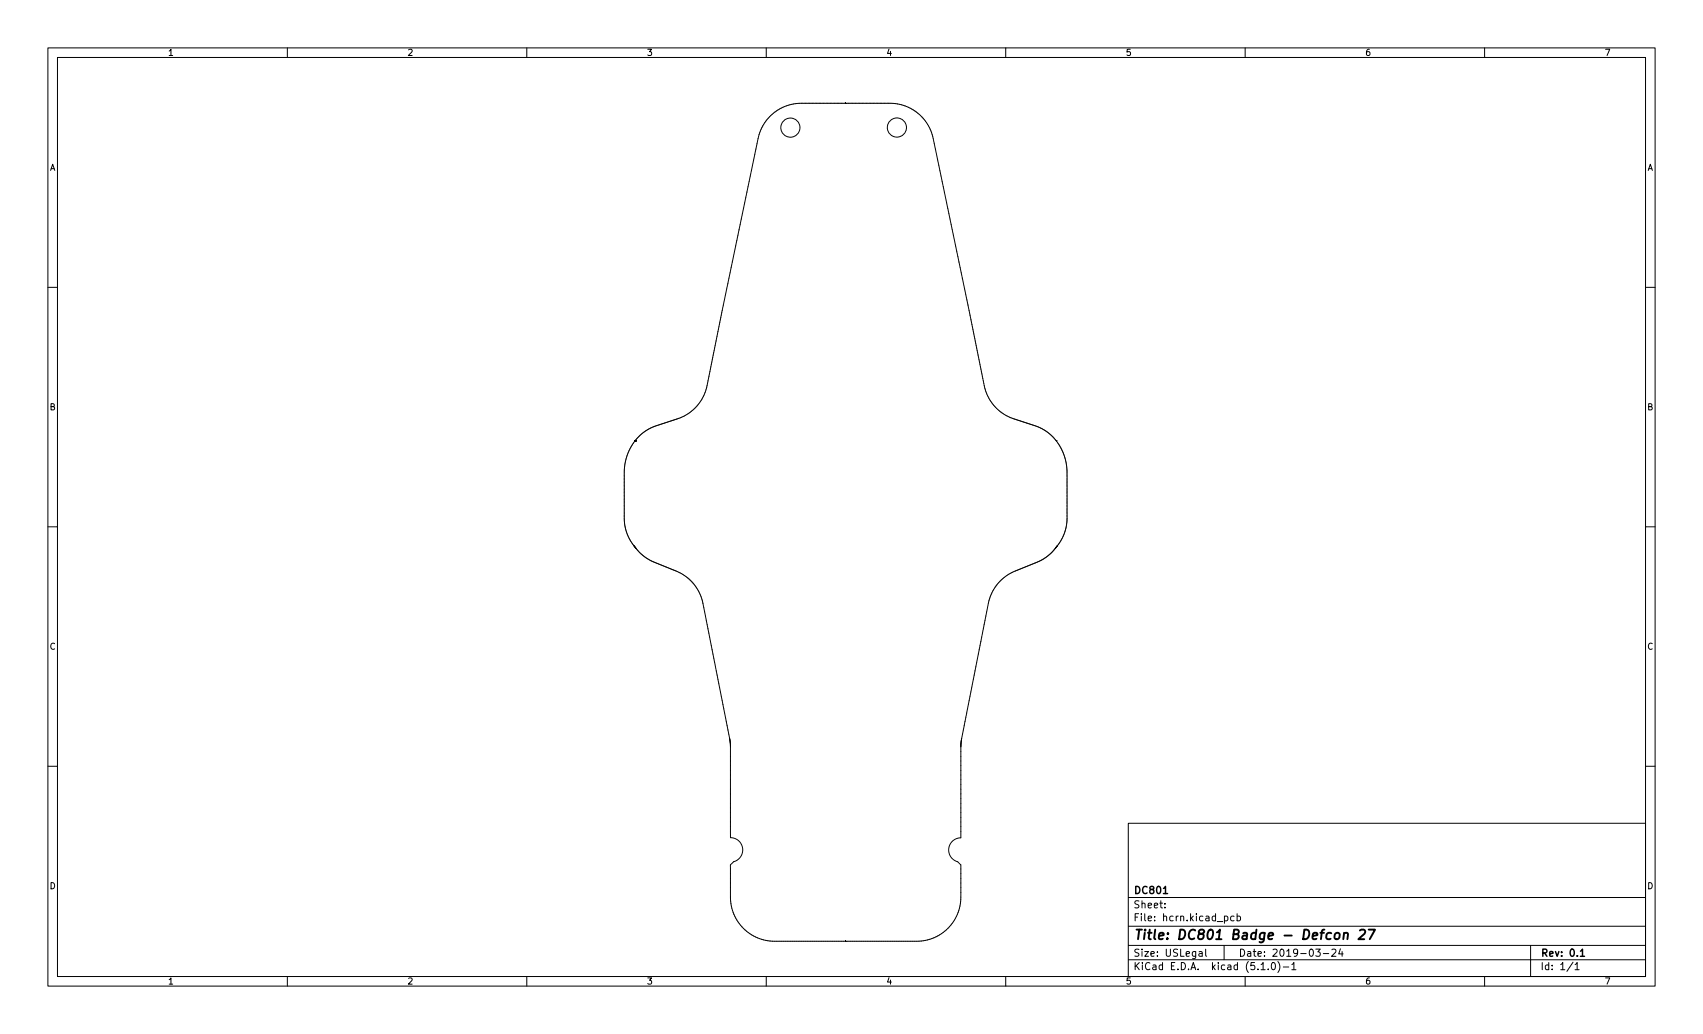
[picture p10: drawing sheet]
<svg xmlns="http://www.w3.org/2000/svg" width="356mm" height="216mm" viewBox="0 0 356 216" stroke-linecap="round" stroke-linejoin="round" font-family="sans-serif">
<g fill="none" stroke="#000" stroke-width=".21">
<path d="M10 10h335.6v195.9h-335.6zM12 12h331.6v191.9h-331.6zM60 10v2M110 10v2M160 10v2M210 10v2M260 10v2M310 10v2M10 60h2M343.6 60h2M132.6 92h.1M132.6 92l1.3-1.3 1.7-1.2 5.9-2.1a9.2 9.2 0 0 0 6.1-6.9l10.7-51.6a9.2 9.2 0 0 1 9-7.3h18.5a9.2 9.2 0 0 1 9.1 7.3l10.6 51.6a9.2 9.2 0 0 0 6.2 6.9l5.8 2.1 1.7 1.2 1.3 1.3"/>
<path d="M132.6 92l-.8 1.3-.8 1.7-.5 1.7-.2 1.8 .1 10.8 .7 2.4 1.2 2.2M220.5 92h.1M220.5 92l.9 1.3 .7 1.7 .5 1.7 .2 1.8-.1 10.8-.6 2.4-1.3 2.2M10 110h2M132.3 113.9l1.3 1.5 1.6 1.2 1.1 .7 4.2 1.7a9.5 9.5 0 0 1 4.9 3.6l.8 1.5 .5 1.6 5.7 29 .1 20.2a2.56 2.56 0 0 1 2.6 2.2 2.56 2.56 0 0 1-1.9 2.8l-.7 .7v6.7a9.2 9.2 0 0 0 9.2 9.2h29.7a9.2 9.2 0 0 0 9.2-9.2v-6.7l-.6-.7a2.54 2.54 0 0 1-1.9-2.8 2.54 2.54 0 0 1 2.5-2.2l.1-20 5.7-28.9a9.2 9.2 0 0 1 5.6-6.8l5.7-2.4 1.6-1.2 1.3-1.4M132.3 113.9h.1M132.5 114.1h.1M132.5 114.2h.1M132.7 114.4h.1M132.8 114.4v.1M220.5 114.3l-.1 .2M220.7 114.1h-.1"/>
<path d="M220.7 114v.1M220.8 114h-.1M220.8 113.9h.1M220.8 113.9l-.2 .3M343.6 110h2M10 160h2M343.6 160h2M235.6 171.9h108v32h-108zM235.6 197.4h108M235.6 193.4h108M235.6 187.4h108M243.2 189.4v.2"/>
<path d="M243.2 188.7v.1M250.4 198.7h.6v1M251 199l-.5 .1-.2 .2 .2 .4 .5-.1M251.7 198.2v1.3l.3 .2M255.6 197.4v3M255.7 191.4l.4-.1 .3 .3-.2 .6h-.5M257.7 191.4l-.5-.1-.2 .3 .1 .6h.6M258.3 191.4l.4-.1 .3 .3-.1 .6h-.6M258.3 190.8v1.5M274.7 198.2h1l-.5 .5 .4 .2v.6l-.2 .2-.7-.2M276.3 199.1h1.2M278.1 198.3l.6-.1 .3 .4-1 1.1h1"/>
<path d="M279.9 198.1l-.4 1.1h1M280.2 198.7v1M319.6 197.4v6.5M60 203.9v2M110 203.9v2M160 203.9v2M210 203.9v2M235.6 200.4h108M260 203.9v2M263.3 201.4l.4-.4v1.5M263.3 202.5h.9M264.8 202.3v.2"/>
<path d="M265.7 201h.1a.8 .8 0 0 1 .5 .7 .8 .8 0 0 1-.5 .8 1 1 0 0 1-.1-1.5zM266.8 200.8a1.72 1.72 0 0 1 0 2.2M268 201.9h1.1M269.7 201.4l.5-.4v1.5M269.7 202.5h.9M310 203.9v2M328.5 200.9l-1.3 1.9M328.9 201.4l.4-.4v1.5M328.9 202.5h.8"/>
<circle cx="165" cy="26.6" r="2"/>
<circle cx="187.3" cy="26.6" r="2"/>
</g>
<path d="M242.9 186.6h.9M330 198.6l.4-.4v1.5M330 199.7h.9" fill="none" stroke="#000" stroke-width=".3"/>
<path d="M278.8 195l.1-.1a.5 .5 0 0 1 .9 .3l-.1 .5-.2 .3a.5 .5 0 0 1-.9-.3zM280.6 195l.3-.2 .5 .1-.1 1.2M280.7 194.8l-.2 1.3M284 194.3l.3-.2h.4l.3 .2 .1 .4-.2 .3-1.3 1.1h1.3M285.8 194.1h1.3l-1.1 2" fill="none" stroke="#000" stroke-width=".4"/>
<text font-size="2.8" x="236.6" y="196.2">Title: DC801 Badge - Defcon 27</text>
<g font-size="2.1">
<text x="236.6" y="189.7">Sheet:</text>
<text x="236.6" y="186.7">DC801</text>
<text x="236.6" y="192.4">File: hcrn.kicad_pcb</text>
<text x="236.6" y="202.5">KiCad E.D.A. kicad (5.1.0)-1</text>
<text x="236.6" y="199.7">Size: USLegal</text>
<text x="258.6" y="199.7">Date: 2019-03-24</text>
<text x="321.6" y="199.7">Rev: 0.1</text>
<text x="321.6" y="202.5">Id: 1/1</text>
</g>
<g font-size="1.8">
<text x="35" y="11.6">1</text>
<text x="85" y="11.6">2</text>
<text x="135" y="11.6">3</text>
<text x="185" y="11.6">4</text>
<text x="235" y="11.6">5</text>
<text x="285" y="11.6">6</text>
<text x="335" y="11.6">7</text>
<text x="10.3" y="35.6">A</text>
<text x="343.9" y="35.6">A</text>
<text x="10.3" y="85.7">B</text>
<text x="343.9" y="85.7">B</text>
<text x="10.3" y="135.6">C</text>
<text x="343.9" y="135.6">C</text>
<text x="10.3" y="185.7">D</text>
<text x="343.9" y="185.7">D</text>
<text x="35" y="205.6">1</text>
<text x="85" y="205.6">2</text>
<text x="135" y="205.6">3</text>
<text x="185" y="205.6">4</text>
<text x="235" y="205.6">5</text>
<text x="285" y="205.6">6</text>
<text x="335" y="205.6">7</text>
</g>
</svg>
